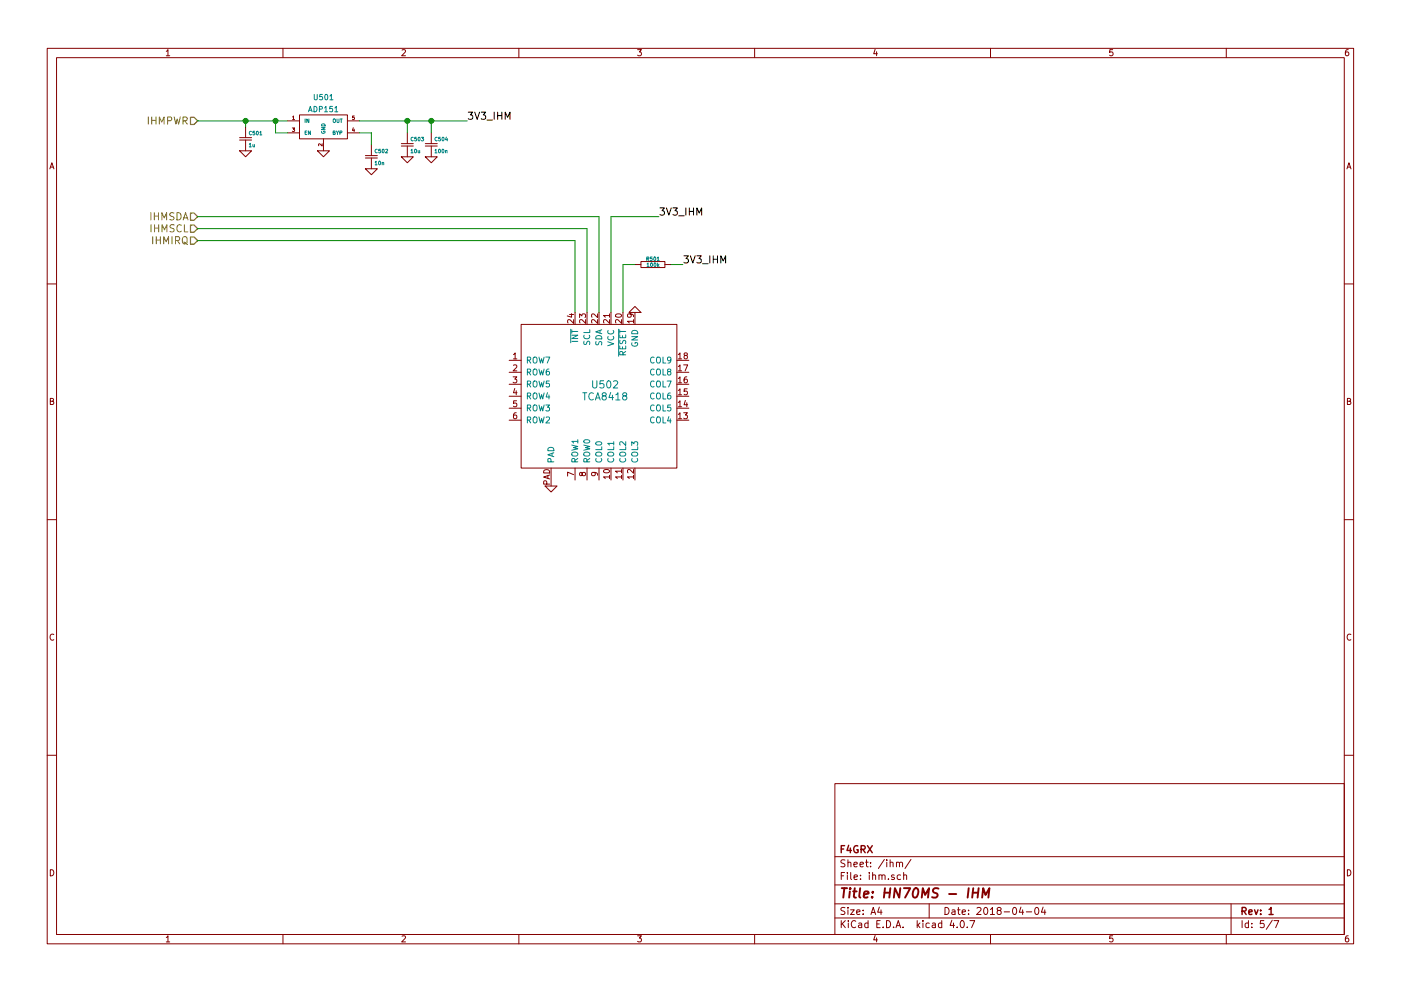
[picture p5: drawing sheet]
EESchema Schematic File Version 2
LIBS:f4grx_passive
LIBS:f4grx_pow
LIBS:ms
LIBS:f4grx_conn
LIBS:f4grx_cpu
LIBS:f4grx_interface
LIBS:f4grx_rf
LIBS:ms-cache
EELAYER 25 0
EELAYER END
$Descr A4 11693 8268
encoding utf-8
Sheet 5 7
Title "HN70MS - IHM"
Date "2018-04-04"
Rev "1"
Comp "F4GRX"
Comment1 ""
Comment2 ""
Comment3 ""
Comment4 ""
$EndDescr
Text HLabel 1650 1000 0    60   Input ~ 0
IHMPWR
Text HLabel 1650 1800 0    60   Input ~ 0
IHMSDA
Text HLabel 1650 1900 0    60   Input ~ 0
IHMSCL
Text HLabel 1650 2000 0    60   Input ~ 0
IHMIRQ
Wire Wire Line
	1650 1800 5000 1800
Wire Wire Line
	5000 1800 5000 2600
Wire Wire Line
	1650 1900 4900 1900
Wire Wire Line
	4900 1900 4900 2600
Wire Wire Line
	1650 2000 4800 2000
Wire Wire Line
	4800 2000 4800 2600
$Comp
L ADP151 U501
U 1 1
P 2700 1050
F 0 "U501" H 2700 1300 45  0000 C CNN
F 1 "ADP151" H 2700 1200 45  0000 C CNN
F 2 "ms:SOT23-5" H 2700 1050 60  0001 C CNN
F 3 "" H 2700 1050 60  0000 C CNN
	1    2700 1050
	1    0    0    -1  
$EndComp
$Comp
L CSMALL C501
U 1 1
P 2050 1150
F 0 "C501" H 2075 1200 30  0000 L CNN
F 1 "1u" H 2075 1100 30  0000 L CNN
F 2 "ms:0805_m2012" H 2050 1150 60  0001 C CNN
F 3 "" H 2050 1150 60  0000 C CNN
	1    2050 1150
	1    0    0    -1  
$EndComp
Wire Wire Line
	1650 1000 2400 1000
Wire Wire Line
	2050 1000 2050 1050
Connection ~ 2050 1000
$Comp
L GND #PWR501
U 1 1
P 2050 1250
F 0 "#PWR501" H 2050 1250 30  0001 C CNN
F 1 "GND" H 2050 1180 30  0001 C CNN
F 2 "" H 2050 1250 60  0000 C CNN
F 3 "" H 2050 1250 60  0000 C CNN
	1    2050 1250
	1    0    0    -1  
$EndComp
$Comp
L GND #PWR502
U 1 1
P 2700 1250
F 0 "#PWR502" H 2700 1250 30  0001 C CNN
F 1 "GND" H 2700 1180 30  0001 C CNN
F 2 "" H 2700 1250 60  0000 C CNN
F 3 "" H 2700 1250 60  0000 C CNN
	1    2700 1250
	1    0    0    -1  
$EndComp
Wire Wire Line
	2400 1100 2300 1100
Wire Wire Line
	2300 1100 2300 1000
Connection ~ 2300 1000
$Comp
L CSMALL C502
U 1 1
P 3100 1300
F 0 "C502" H 3125 1350 30  0000 L CNN
F 1 "10n" H 3125 1250 30  0000 L CNN
F 2 "ms:0603_m1608" H 3100 1300 60  0001 C CNN
F 3 "" H 3100 1300 60  0000 C CNN
	1    3100 1300
	1    0    0    -1  
$EndComp
Wire Wire Line
	3100 1200 3100 1100
Wire Wire Line
	3100 1100 3000 1100
$Comp
L GND #PWR503
U 1 1
P 3100 1400
F 0 "#PWR503" H 3100 1400 30  0001 C CNN
F 1 "GND" H 3100 1330 30  0001 C CNN
F 2 "" H 3100 1400 60  0000 C CNN
F 3 "" H 3100 1400 60  0000 C CNN
	1    3100 1400
	1    0    0    -1  
$EndComp
Wire Wire Line
	3000 1000 3900 1000
$Comp
L CSMALL C503
U 1 1
P 3400 1200
F 0 "C503" H 3425 1250 30  0000 L CNN
F 1 "10u" H 3425 1150 30  0000 L CNN
F 2 "ms:1206_m3216" H 3400 1200 60  0001 C CNN
F 3 "" H 3400 1200 60  0000 C CNN
	1    3400 1200
	1    0    0    -1  
$EndComp
$Comp
L CSMALL C504
U 1 1
P 3600 1200
F 0 "C504" H 3625 1250 30  0000 L CNN
F 1 "100n" H 3625 1150 30  0000 L CNN
F 2 "ms:0603_m1608" H 3600 1200 60  0001 C CNN
F 3 "" H 3600 1200 60  0000 C CNN
	1    3600 1200
	1    0    0    -1  
$EndComp
Wire Wire Line
	3400 1100 3400 1000
Connection ~ 3400 1000
Wire Wire Line
	3600 1100 3600 1000
Connection ~ 3600 1000
$Comp
L GND #PWR504
U 1 1
P 3400 1300
F 0 "#PWR504" H 3400 1300 30  0001 C CNN
F 1 "GND" H 3400 1230 30  0001 C CNN
F 2 "" H 3400 1300 60  0000 C CNN
F 3 "" H 3400 1300 60  0000 C CNN
	1    3400 1300
	1    0    0    -1  
$EndComp
$Comp
L GND #PWR505
U 1 1
P 3600 1300
F 0 "#PWR505" H 3600 1300 30  0001 C CNN
F 1 "GND" H 3600 1230 30  0001 C CNN
F 2 "" H 3600 1300 60  0000 C CNN
F 3 "" H 3600 1300 60  0000 C CNN
	1    3600 1300
	1    0    0    -1  
$EndComp
Text Label 3900 1000 0    60   ~ 0
3V3_IHM
Wire Wire Line
	5100 2600 5100 1800
Wire Wire Line
	5100 1800 5500 1800
Text Label 5500 1800 0    60   ~ 0
3V3_IHM
$Comp
L GND #PWR507
U 1 1
P 5300 2600
F 0 "#PWR507" H 5300 2600 30  0001 C CNN
F 1 "GND" H 5300 2530 30  0001 C CNN
F 2 "" H 5300 2600 60  0000 C CNN
F 3 "" H 5300 2600 60  0000 C CNN
	1    5300 2600
	-1   0    0    1   
$EndComp
$Comp
L RSMALL R501
U 1 1
P 5450 2200
F 0 "R501" H 5450 2250 30  0000 C CNN
F 1 "100k" H 5450 2200 30  0000 C CNN
F 2 "" H 5450 2200 60  0000 C CNN
F 3 "" H 5450 2200 60  0000 C CNN
	1    5450 2200
	1    0    0    -1  
$EndComp
Wire Wire Line
	5300 2200 5200 2200
Wire Wire Line
	5200 2200 5200 2600
Text Label 5700 2200 0    60   ~ 0
3V3_IHM
Wire Wire Line
	5700 2200 5600 2200
$Comp
L TCA8418 U502
U 1 1
P 5050 3250
F 0 "U502" H 5050 3300 60  0000 C CNN
F 1 "TCA8418" H 5050 3200 60  0000 C CNN
F 2 "" H 5050 3250 60  0000 C CNN
F 3 "" H 5050 3250 60  0000 C CNN
	1    5050 3250
	1    0    0    -1  
$EndComp
$Comp
L GND #PWR506
U 1 1
P 4600 4050
F 0 "#PWR506" H 4600 4050 30  0001 C CNN
F 1 "GND" H 4600 3980 30  0001 C CNN
F 2 "" H 4600 4050 60  0000 C CNN
F 3 "" H 4600 4050 60  0000 C CNN
	1    4600 4050
	1    0    0    -1  
$EndComp
$EndSCHEMATC
